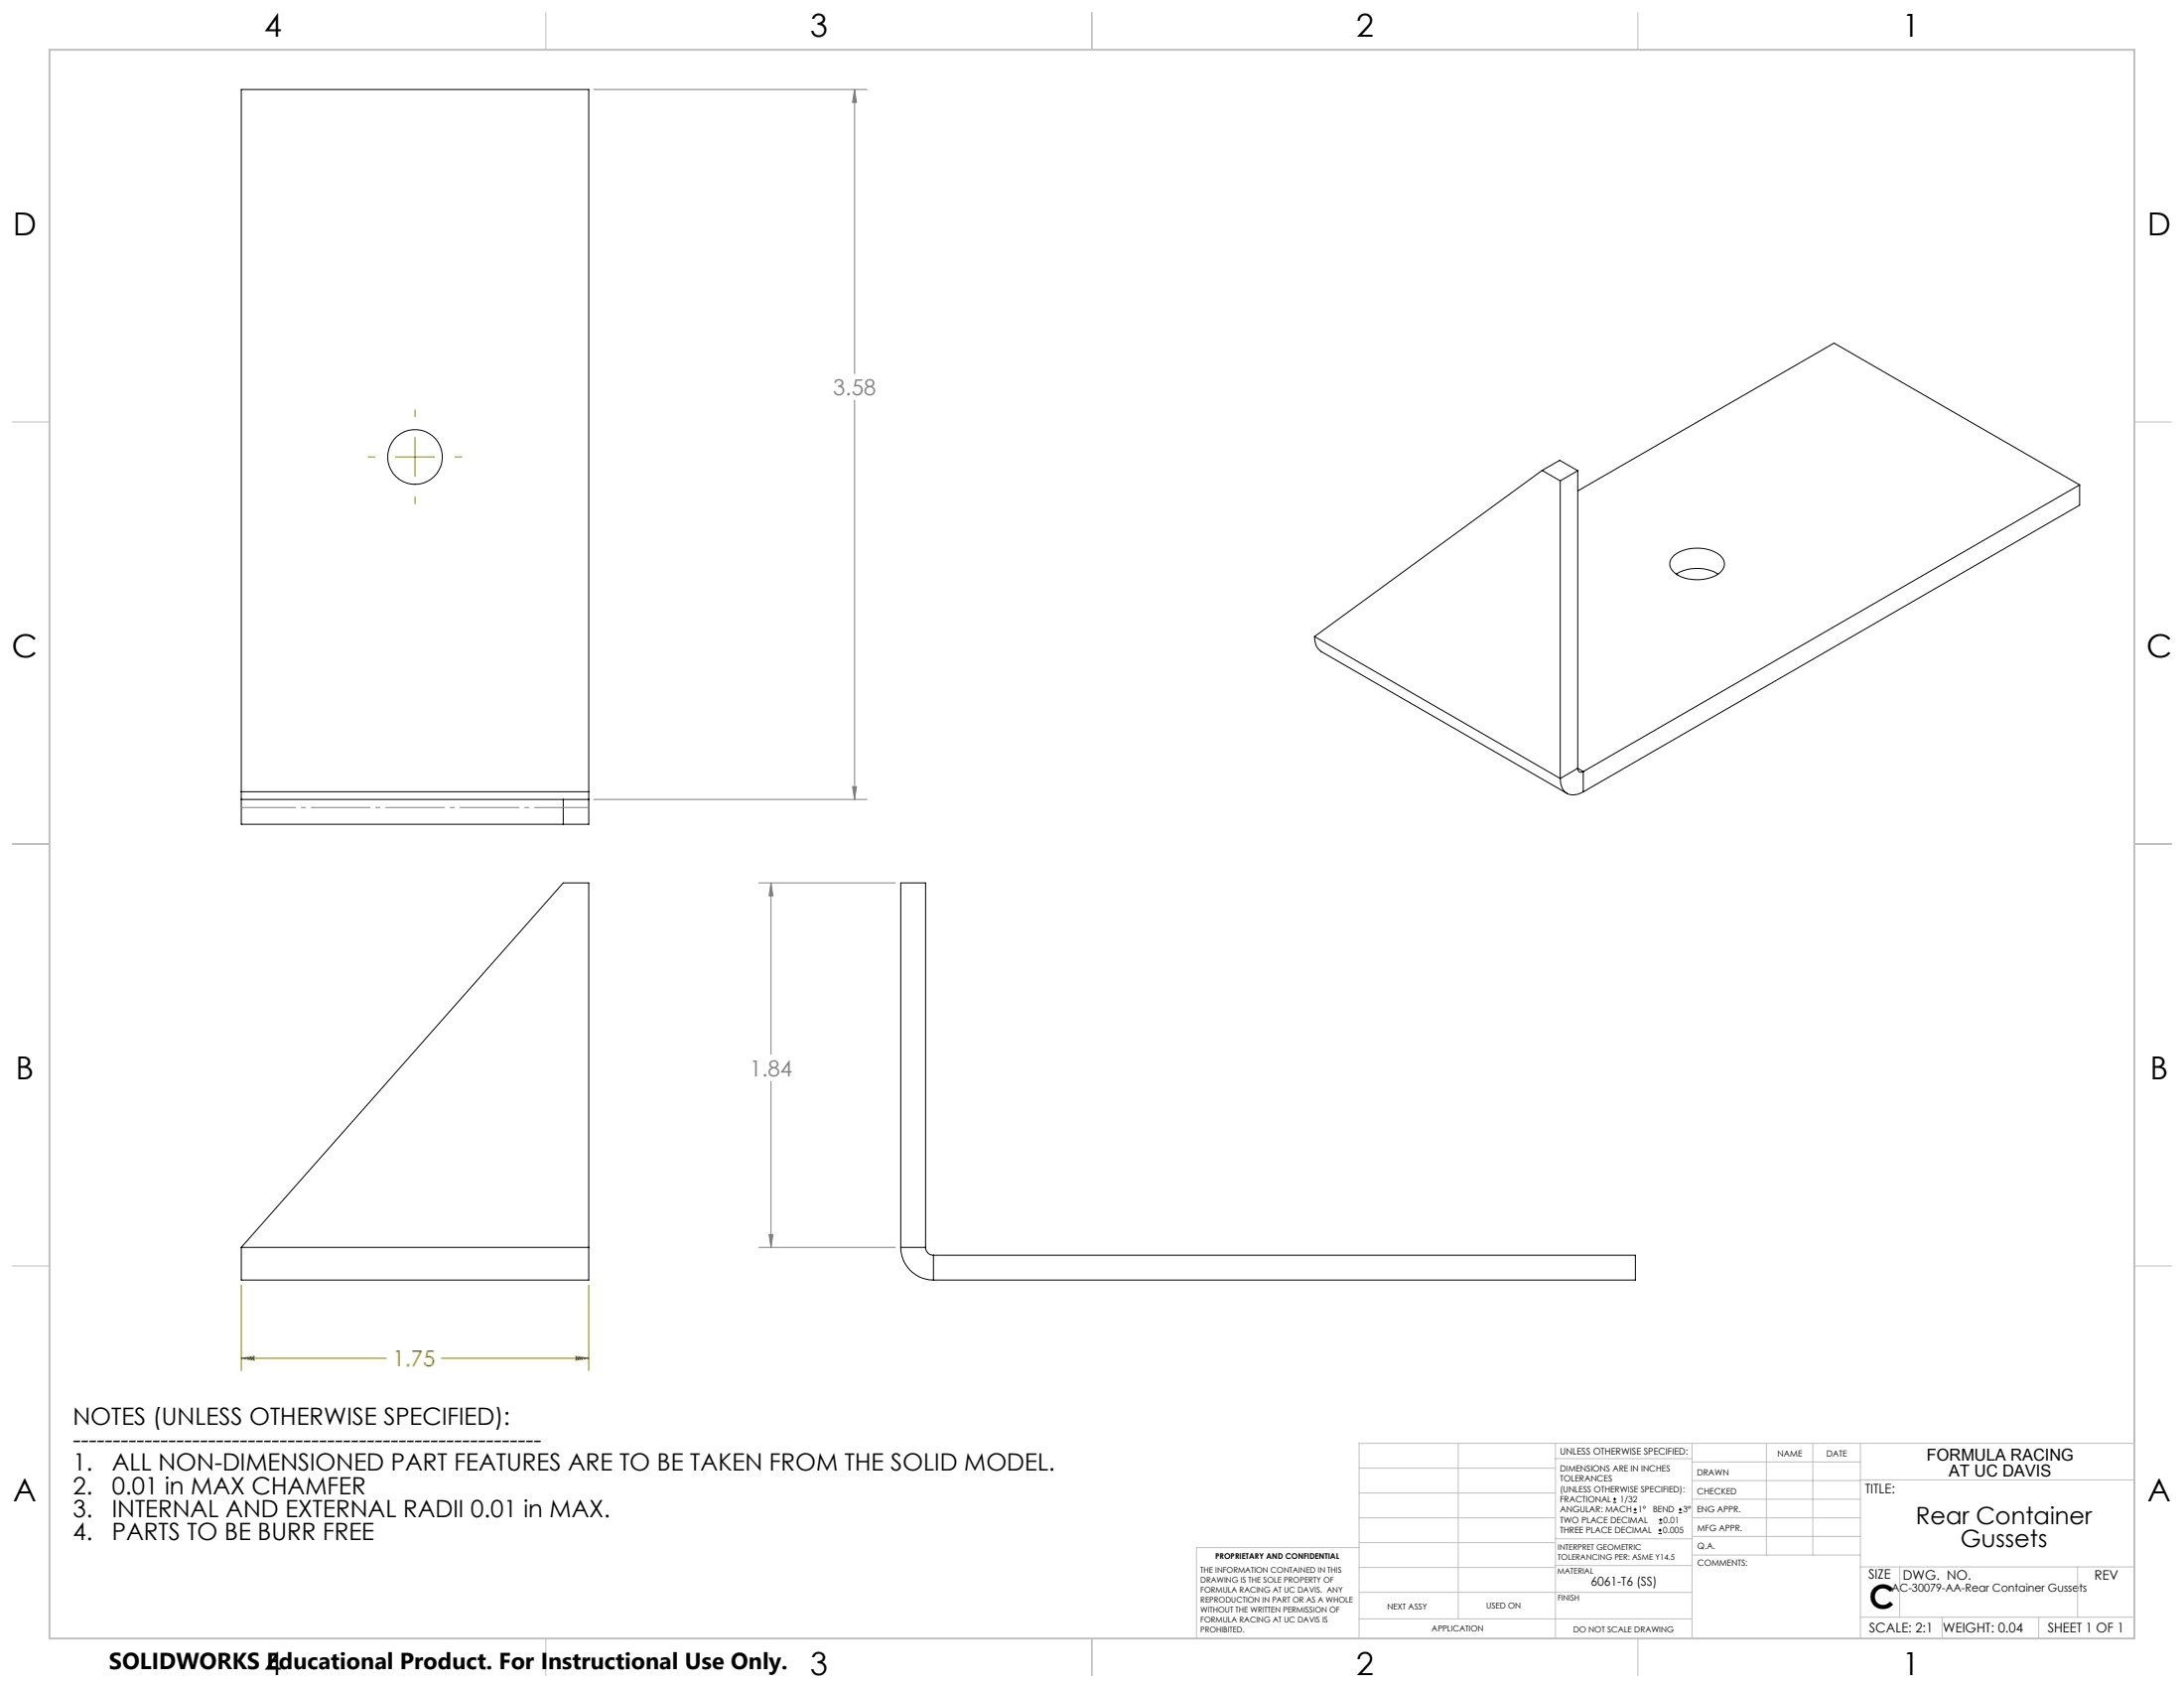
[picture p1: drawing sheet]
<svg xmlns="http://www.w3.org/2000/svg" width="559mm" height="432mm" viewBox="0 0 559 432" stroke-linecap="round" stroke-linejoin="round" font-family="sans-serif">
<g fill="none" stroke="#000" stroke-width=".25">
<path d="M394.6 120.3l4.5-2.5 4.6 2.6M394.6 120.3l4.6 2.7M394.6 120.3l-58.3 42.5M399.2 123v76.1M403.7 120.4l-4.5 2.6M403.7 120.4v76.1M532.1 124l-62.8-36.2-65.6 37.8M532.1 124l-127 73.4M532.1 124v5.2l-127 73.4M428.4 142a10.3 10.3 0 0 1 11.8 .1 2.77 2.77 0 0 1-.5 4.7 10.5 10.5 0 0 1-11.1-.2 2.75 2.75 0 0 1-.2-4.6zM428.9 146.9a10.6 10.6 0 0 1 10.7 0M336.3 162.8a4.1 4.1 0 0 0 1.8 3.9l62.8 36.3"/>
<path d="M336.3 162.8l62.9 36.3M399.2 199.1a3.5 3.5 0 0 0 3.5 4.2l.7-.1 1.7-.6M403.7 196.5a.88 .88 0 0 0 .4 .9 .88 .88 0 0 0 1 0M403.7 196.5l-4.5 2.6M403.7 196.5l1.4 .9M405.1 197.4v5.2M61.7 202.5v2M61.7 202.5v-179.6h88.9v179.6M61.7 204.5v6.4h88.9v-6.4M61.7 204.5h88.9M61.7 202.5h88.9M144.1 204.5v6.4"/>
<path d="M150.6 202.5v2M61.7 319.1v8.3h88.9v-8.3M61.7 319.1l82.4-93.3h6.5v93.3M61.7 319.1h88.9M230.5 319.1a8.4 8.4 0 0 0 8.3 8.3M230.5 319.1v-93.3h6.3v93.3M230.5 319.1h6.3M236.8 319.1a2.05 2.05 0 0 0 2 2M238.8 321.1h179.6v6.3h-179.6M238.8 321.1v6.3M412.7 384.3h.9M412.7 383.5h.9"/>
<path d="M413.1 383.1v.8M418 387h.8M418 386.2h.8M418.4 385.7v.9M424.3 392.3h.9M424.3 391.4h.9M424.5 389.6h.8M424.5 388.8h.8M424.7 391v.9M424.9 388.4v.8M429.5 387h.9M429.5 386.2h.9"/>
<path d="M429.9 385.7v.9"/>
<circle cx="106.2" cy="116.9" r="7"/>
</g>
<path d="M94.1 116.9h1.9M101.1 116.9h10.2M106.2 104.8v1.9M106.2 111.8v10.2M116.3 116.9h2M106.2 127v2M61.7 328.7v21.9M150.6 328.7v21.9M61.7 347.5l3.4-.5v.9zM61.7 347.5h37.1M112.9 347.5h37.7M147.3 347l3.3 .5-3.3 .4z" fill="none" stroke="#808000" stroke-width=".25"/>
<path d="M151.9 22.9h69.9M218.7 22.9l.4 3.3h-1zM218.7 22.9v72.7M218.7 102.3v102.2M151.9 204.5h69.9M218.1 201.2h1l-.4 3.3zM194.1 225.8h35.1M197.3 225.8l.5 3.4h-1zM197.3 225.8v44M197.3 276.5v42.6M194.1 319.1h35.1M196.8 315.8h1l-.5 3.3z" fill="none" stroke="#808080" stroke-width=".25"/>
<path d="M150.7 206.6h-88.9" fill="none" stroke="#808080" stroke-width=".25" stroke-dasharray="15.2 1.3 1.3 1.3" stroke-dashoffset="1.3" stroke-linecap="butt"/>
<g fill="none" stroke="#c0c0c0" stroke-width=".25">
<path d="M139.7 3.2v9.5M279.4 3.2v9.5M419.1 3.2v9.5M3.1 107.9h9.6M546.1 107.9h9.5M3.1 215.9h9.6M546.1 215.9h9.5M3.1 323.8h9.6M546.1 323.8h9.5M347.7 375.6h50.3M373.1 369.2v44.9M398 369.2v49.9"/>
<path d="M398 373.1h34.9M432.9 369.2v49.9M432.9 378.7h43.1M432.9 374h43.1M451.9 369.2v28.6M463.8 369.2v28.6M476 369.2v49.9M476 378.6h70.1M546.1 369.2h-198.4v49.9M347.7 394.6h50.3M347.7 388.3h50.3M347.7 381.9h50.3"/>
<path d="M347.7 395.9h-41.6v23.2M398 393.6h35M432.9 383.5h43.1M432.9 388.3h43.1M432.9 393h43.1M433 397.8h43M139.7 419.1v9.6M279.4 419.1v9.6M347.7 414.1h85.2M347.7 401h50.3M347.7 407.3h50.3M398 407.4h34.9"/>
<path d="M398 400.5h35M419.1 419.1v9.6M476 413.7h70.1M476 400.8h70.1M486.1 400.8v12.9M496.9 413.7v5.4M521.6 413.7v5.4M531.6 400.8v12.9"/>
</g>
<path d="M12.7 12.7h533.4v406.4h-533.4z" fill="none" stroke="#c0c0c0" stroke-width=".5"/>
<path d="M61.7 347.5l3.4-.5v.9zM147.3 347l3.3 .5-3.3 .4z" fill="#808000"/>
<g fill="#808080">
<path d="M218.7 22.9l.4 3.3h-1zM218.1 201.2h1l-.4 3.3z"/>
<path d="M197.3 225.8l.5 3.4h-1zM196.8 315.8h1l-.5 3.3z"/>
</g>
<text font-size="8.5" x="478.3" y="411.4">C</text>
<g font-size="8.1">
<text x="67.6" y="9.3">4</text>
<text x="207.3" y="9.3">3</text>
<text x="347" y="9.3">2</text>
<text x="486.7" y="9.3">1</text>
<text x="3.3" y="60.1">D</text>
<text x="549.4" y="60.1">D</text>
<text x="3" y="168">C</text>
<text x="549.1" y="168">C</text>
<text x="4" y="276">B</text>
<text x="550.1" y="276">B</text>
<text x="3.3" y="383.9">A</text>
<text x="549.4" y="383.9">A</text>
<text x="67.6" y="428.4">4</text>
<text x="207.3" y="428.4">3</text>
<text x="347" y="428.4">2</text>
<text x="486.7" y="428.4">1</text>
</g>
<g font-size="6.1">
<text x="18.6" y="364.4">NOTES (UNLESS OTHERWISE SPECIFIED):</text>
<text x="18.6" y="370.3">-----------------------------------------------------------</text>
<text x="18.6" y="376.2">1.</text>
<text x="28.6" y="376.2">ALL NON-DIMENSIONED PART FEATURES ARE TO BE TAKEN FROM THE SOLID MODEL.</text>
<text x="18.6" y="382.2">2.</text>
<text x="28.6" y="382.2">0.01 in MAX CHAMFER</text>
<text x="18.6" y="388.1">3.</text>
<text x="28.6" y="388.1">INTERNAL AND EXTERNAL RADII 0.01 in MAX.</text>
<text x="490.2" y="389.9">Rear Container</text>
<text x="18.6" y="394">4.</text>
<text x="28.6" y="394">PARTS TO BE BURR FREE</text>
<text x="501.6" y="395.8">Gussets</text>
</g>
<text font-size="5.9" x="27.9" y="427">SOLIDWORKS Educational Product. For Instructional Use Only.</text>
<g font-size="5.6" fill="#808080">
<text x="213.2" y="101.1">3.58</text>
<text x="191.8" y="275.3">1.84</text>
</g>
<text font-size="5.6" fill="#808000" x="100.4" y="349.6">1.75</text>
<g font-size="4.2">
<text x="493" y="373.5">FORMULA RACING</text>
<text x="498.7" y="377.8">AT UC DAVIS</text>
</g>
<g font-size="3.4">
<text x="477.2" y="381.9">TITLE:</text>
<text x="478.1" y="404">SIZE</text>
<text x="486.9" y="404">DWG. NO.</text>
<text x="535.9" y="404.1">REV</text>
<text x="478.2" y="417.6">SCALE: 2:1</text>
<text x="497.1" y="417.7">WEIGHT: 0.04</text>
<text x="523.9" y="417.6">SHEET 1 OF 1</text>
</g>
<text font-size="3.2" x="407" y="405.7">6061-T6 (SS)</text>
<text font-size="2.8" x="484" y="407.2">AC-30079-AA-Rear Container Gussets</text>
<text font-size="2.4" x="399.2" y="372.1">UNLESS OTHERWISE SPECIFIED:</text>
<g font-size="2.2">
<text x="399.2" y="376.4">DIMENSIONS ARE IN INCHES</text>
<text x="434.2" y="377.3">DRAWN</text>
<text x="454.8" y="372.5">NAME</text>
<text x="467.3" y="372.6">DATE</text>
<text x="399.2" y="379">TOLERANCES</text>
<text x="399.2" y="381.7">(UNLESS OTHERWISE SPECIFIED):</text>
<text x="434.3" y="382.2">CHECKED</text>
<text x="399.2" y="384.3">FRACTIONAL</text>
<text x="399.2" y="387">ANGULAR: MACH</text>
<text x="399.2" y="389.6">TWO PLACE DECIMAL</text>
<text x="414.5" y="384.3">1/32</text>
<text x="419.1" y="387">1°</text>
<text x="422.9" y="387">BEND</text>
<text x="425.6" y="389.6">0.01</text>
<text x="430.6" y="387">3°</text>
<text x="434.2" y="386.8">ENG APPR.</text>
<text x="399.2" y="392.3">THREE PLACE DECIMAL</text>
<text x="425.5" y="392.3">0.005</text>
<text x="434.3" y="391.6">MFG APPR.</text>
<text x="434.3" y="396.3">Q.A.</text>
<text x="434.3" y="400.5">COMMENTS:</text>
</g>
<g font-size="2.1">
<text x="354.9" y="411.6">NEXT ASSY</text>
<text x="380.3" y="411.6">USED ON</text>
<text x="366.3" y="417.4">APPLICATION</text>
<text x="402.5" y="417.5">DO NOT SCALE DRAWING</text>
</g>
<g font-size="2">
<text x="310.9" y="398.8">PROPRIETARY AND CONFIDENTIAL</text>
<text x="398.6" y="396.5">INTERPRET GEOMETRIC</text>
<text x="398.6" y="399">TOLERANCING PER: ASME Y14.5</text>
<text x="307.2" y="402.4">THE INFORMATION CONTAINED IN THIS</text>
<text x="307.2" y="404.9">DRAWING IS THE SOLE PROPERTY OF</text>
<text x="307.2" y="407.5">FORMULA RACING AT UC DAVIS. ANY</text>
<text x="398.5" y="402.6">MATERIAL</text>
<text x="307.2" y="410">REPRODUCTION IN PART OR AS A WHOLE</text>
<text x="307.2" y="412.5">WITHOUT THE WRITTEN PERMISSION OF</text>
<text x="398.5" y="409.4">FINISH</text>
<text x="307.2" y="415">FORMULA RACING AT UC DAVIS IS</text>
<text x="307.2" y="417.6">PROHIBITED.</text>
</g>
</svg>
